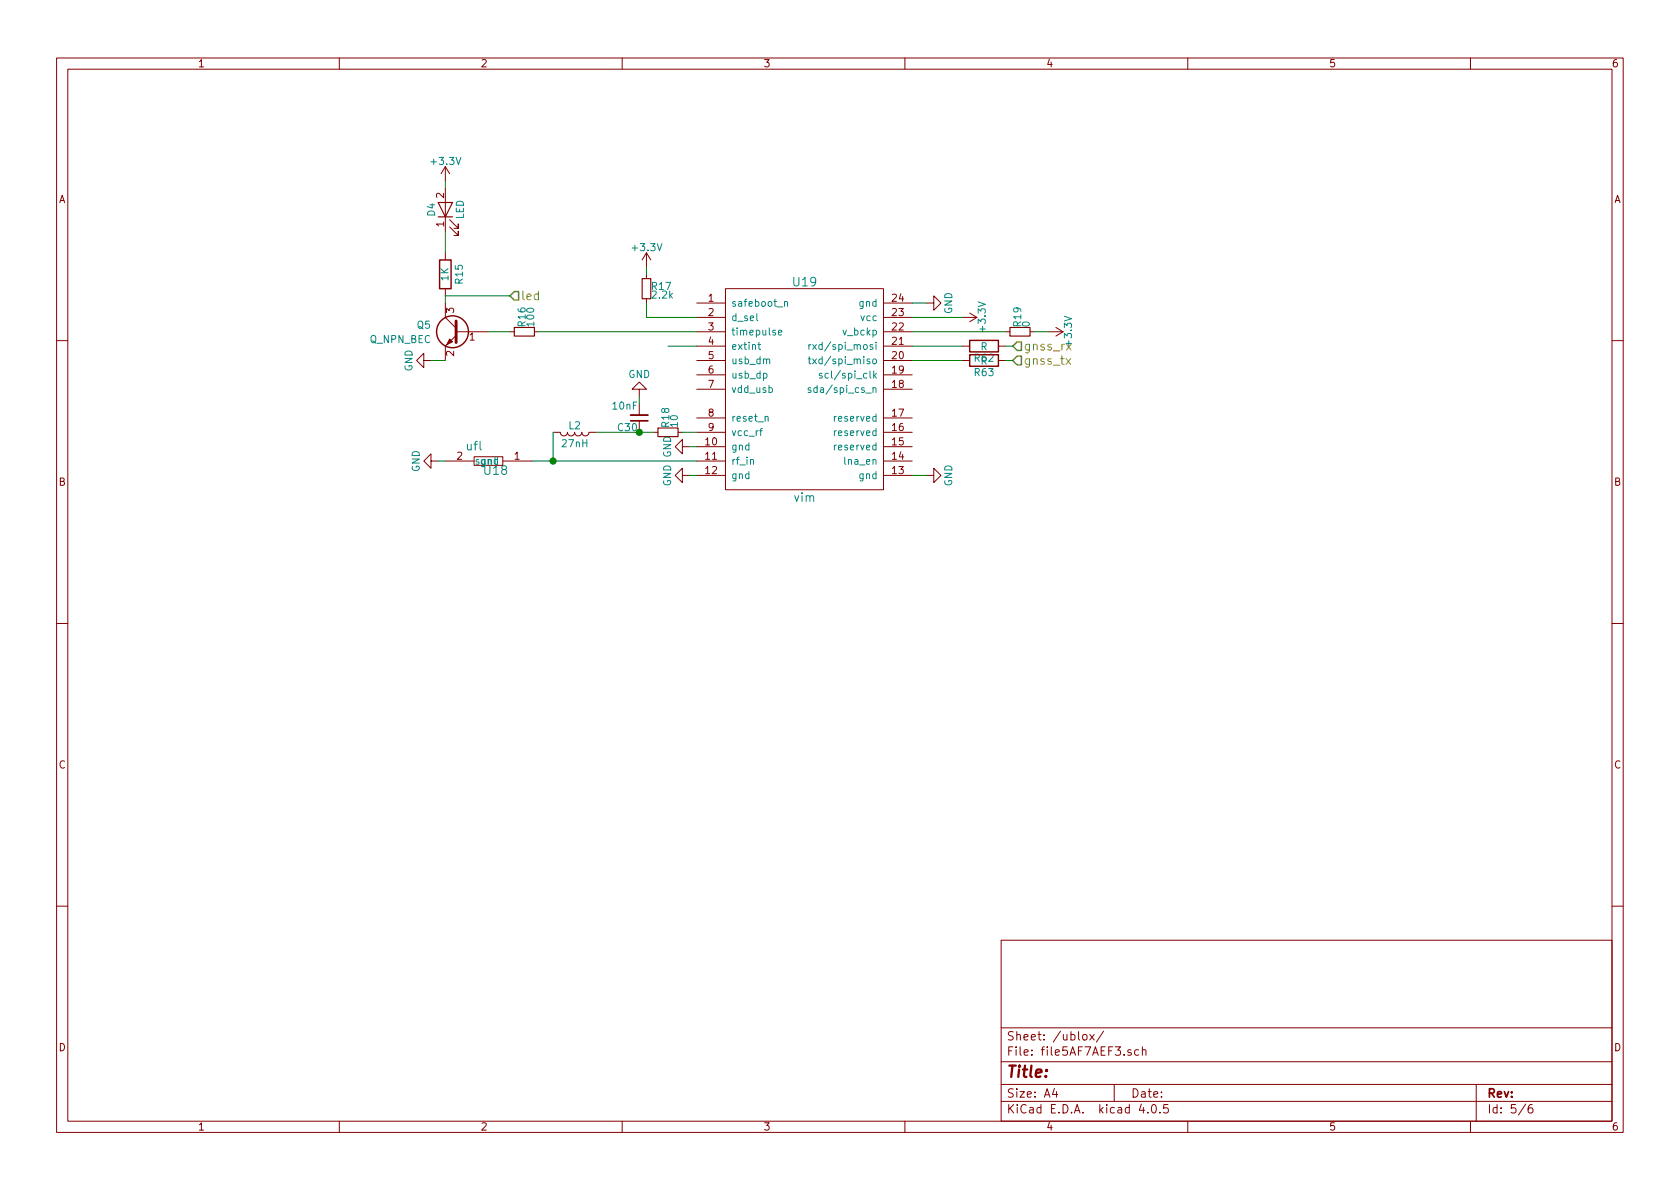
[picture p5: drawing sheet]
<svg xmlns="http://www.w3.org/2000/svg" width="297mm" height="210mm" viewBox="0 0 297 210" stroke-linecap="round" stroke-linejoin="round" font-family="sans-serif">
<g fill="none" stroke="#840000" stroke-width=".18">
<path d="M10 10.3h277v189.9h-277zM12 12.2h273v186.1h-273zM60 10.3v1.9M110 10.3v1.9M160 10.3v1.9M210 10.3v1.9M260 10.3v1.9M78.7 29.5v2.5M78.7 33.3v7.6M78.7 29.5l-.7 1.2M78.7 29.5l.8 1.2M79.5 38.9l1.5 1.5v-.8v.8h-.7"/>
<path d="M78.7 53.6v2.5l1.9 1.9M78.7 44.7v1.3M78.7 51v1.3M79.5 40.1l1.5 1.6v-.8v.8h-.7M80.6 59.3l-1.9 1.9v2.5M80.6 58.7h5.8M90.2 58.7h.7M94.5 58.7h.7M114.3 44.7v2.5M114.3 48.5v.8M114.3 52.8v.8M114.3 44.7l-.8 1.3"/>
<path d="M114.3 44.7l.8 1.3M123.2 53.6h5.1M123.2 56.1h5.1M123.2 58.7h5.1M128.3 51h27.9v35.6h-27.9zM156.2 53.6h5.1M156.2 56.1h5.1M156.2 58.7h5.1M163.8 53.6h1.3v-1.3l1.3 1.3-1.3 1.3v-1.3M170.2 56.1h2.5M171.4 55.4l1.3 .7M172.7 56.1l-1.3 .8"/>
<path d="M177.8 58.7h.8M182.1 58.7h.8M185.4 58.7h2.6M186.7 57.9l1.3 .8M188 58.7l-1.3 .7M10 60.2h2M74.9 63.7v-1.2l-1.2 1.2 1.2 1.3v-1.3h1.3M97.8 76.4h1.3a.63 .63 0 0 0 .6 .7 .63 .63 0 0 0 .6-.7 .63 .63 0 0 0 .7 .7 .63 .63 0 0 0 .6-.7 .63 .63 0 0 0 .6 .7 .63 .63 0 0 0 .7-.7 .63 .63 0 0 0 .6 .7 .63 .63 0 0 0 .6-.7h1.3M113 68.8h1.3l-1.3-1.2-1.2 1.2h1.2v1.3M113 71.4v2M115.6 76.4h.7M119.9 76.4h.7"/>
<path d="M120.6 79v-1.3l-1.2 1.3 1.2 1.3v-1.3h1.3M123.2 61.2h5.1M123.2 63.7h5.1M123.2 66.3h5.1M123.2 68.8h5.1M123.2 73.9h5.1M123.2 76.4h5.1M123.2 79h5.1M156.2 61.2h5.1M156.2 63.7h5.1M156.2 66.3h5.1M156.2 68.8h5.1"/>
<path d="M156.2 73.9h5.1M156.2 76.4h5.1M156.2 79h5.1M170.2 61.2h1.2M170.2 63.7h1.2M176.5 61.2h1.3M176.5 63.7h1.3M285 60.2h2M76.2 81.5v-1.2l-1.3 1.2 1.3 1.3v-1.3h1.3M78.7 81.5h5.1M83.8 80.8h5.1v1.5h-5.1zM88.9 81.5h.1"/>
<path d="M88.9 81.5h5.1M120.6 84.1v-1.3l-1.2 1.3 1.2 1.2v-1.2h1.3M123.2 81.5h5.1M123.2 84.1h5.1M156.2 81.5h5.1M156.2 84.1h5.1M163.8 84.1h1.3v-1.3l1.3 1.3-1.3 1.2v-1.2M10 110.3h2M285 110.3h2M10 160.2h2M177 166.3h108v32h-108zM285 160.2h2"/>
<path d="M60 198.3v1.9M110 198.3v1.9M160 198.3v1.9M177 194.8h108M177 191.8h108M177 187.8h108M177 181.8h108M186.4 192.5l-.3 1h.9M186.8 193v1M191.5 183.1l.2-.2 .4 .2 .1 .5-.1 .2-.4 .1-.2-.1zM192.7 182.9l.8 1M193.5 182.9l-.8 1"/>
<path d="M195.1 182.3l-1.2 2M197 191.8v3M200 185.7a.37 .37 0 0 0-.6 .1l.1 .2 .5 .2 .1 .1-.3 .3-.4-.1M201.3 185.7l-.4-.1-.3 .3 .1 .6 .2 .1 .4-.1M201.8 195.2l-.4 1.1h1M202 185.7l.2-.1 .4 .1v.9M202 185.1v1.5M202.9 196.7v.1M203.8 195.4l.1-.1a.81 .81 0 0 1 .6 .6 .81 .81 0 0 1-.3 .8l-.1 .1a.8 .8 0 0 1-.6-.6 .8 .8 0 0 1 .3-.8zM205.1 196.7v.1M206.5 195.3h-.7l-.1 .7 .2-.1 .5 .1 .2 .2-.1 .5-.2 .1-.6-.1M210 198.3v1.9"/>
<path d="M260 198.3v1.9M261 191.8v6.5M269.7 195.2l-1.2 2M270.9 195.3a.59 .59 0 0 0-.7 .7l.1 .7 .2 .1 .5-.1v-.5l-.1-.2-.4-.1-.3 .3"/>
</g>
<g fill="none" stroke="#008484" stroke-width=".18">
<path d="M137.6 58.8l.6-.1v-.2l-.4-.1-.2 .2 .1 .6h.5M138.7 53.4l.2-.1 .3 .1v.8M138.7 53.3v.9M134 60.9h.5M134.2 60.5v1.1l.3 .2M134.3 76.2h.5M134.8 75.8l-.3 .1v1.1M135.3 73.8l.2-.2 .3 .1v.8M135.5 63.6l.2-.1h.3l.1 .8M136 68.6l.3-.1 .3 .3-.2 .5h-.4M142.9 63.5h.5M143 60.9v.9"/>
<path d="M143.1 63.1v1l.3 .2M143.4 68.6l-.3-.1-.2 .2v.2l.5 .1v.3h-.5M143.4 60.9l-.4 .3M143.7 63.5l.6 .8M143.7 60.9l.6 .9M144.3 63.5l-.6 .8M144.3 60.9l-.6 .9M145.3 66.1l-.3-.1-.1 .2v.2l.4 .1v.3h-.4M154.4 63.6l.3-.1 .3 .2v.4l-.3 .2-.3-.1zM154.6 66.4l.4 .5M154.9 60.5v.1M154.9 60.9v.9"/>
<path d="M155 66l-.5 .5M84.7 81.3l-.3-.1-.2 .2v.2l.5 .1v.3h-.5"/>
</g>
<g fill="none" stroke="#008400" stroke-width=".18">
<path d="M78.7 32v1.3M78.7 40.9v3.8M86.4 58.7h3.8M90.2 52.3h-11.5v1.3M95.2 58.7h28M114.3 53.6v2.5h8.9M114.3 47.2v1.3M161.3 53.6h2.5M161.3 58.7h16.5M161.3 56.1h8.9M182.9 58.7h2.5M76.2 63.7h2.5"/>
<path d="M97.8 76.4v5.1M105.4 76.4h10.2M113 70.1v1.3M118.1 61.2h5.1M120.6 76.4h2.6M121.9 79h1.3M161.3 63.7h8.9M161.3 61.2h8.9M177.8 63.7h1.3M177.8 61.2h1.3M77.5 81.5h1.2M94 81.5h29.2"/>
<path d="M121.9 84.1h1.3M161.3 84.1h2.5"/>
</g>
<g fill="none" stroke="#840000" stroke-width=".25">
<path d="M77.7 46h2.1v5h-2.1zM171.4 60.2h5.1v2h-5.1zM171.4 62.7h5.1v2.1h-5.1z"/>
<circle cx="80" cy="58.7" r="2.82"/>
</g>
<path d="M80.6 56.8v3.8" fill="none" stroke="#840000" stroke-width=".51"/>
<path d="M79.5 59.9l.5 .5-1 .6z" fill="#840000" stroke="#840000" stroke-width=".18"/>
<path d="M77.5 35.8h2.5l-1.3 2.5zM77.5 38.3h2.5M90.9 57.9h3.6v1.5h-3.6zM113.5 49.3h1.6v3.5h-1.6zM178.6 57.9h3.5v1.5h-3.5zM116.3 75.7h3.6v1.5h-3.6z" fill="none" stroke="#840000" stroke-width=".2"/>
<path d="M90.9 51.6h.8v1.5h-.8l-.7-.8zM179.8 60.4h.8v1.6h-.8l-.7-.8zM179.8 63h.8v1.5h-.8l-.7-.8z" fill="none" stroke="#848400" stroke-width=".25"/>
<path d="M188.5 63.4l.8 1M188.6 60.9l.8 1M189.3 63.4l-.8 1M189.4 60.9l-.8 1" fill="none" stroke="#848400" stroke-width=".18"/>
<path d="M111.5 73.4h3.1" fill="none" stroke="#840000" stroke-width=".33"/>
<path d="M111.5 74.4h3.1" fill="none" stroke="#840000" stroke-width=".3"/>
<g fill="#008400" stroke="#008400" stroke-width=".25">
<circle cx="113" cy="76.4" r=".51"/>
<circle cx="97.8" cy="81.5" r=".51"/>
</g>
<text font-size="2.8" fill="#840000" x="178" y="190.5">Title:</text>
<g font-size="2.1" fill="#848400">
<text x="92.1" y="53.1">led</text>
<text x="181" y="62">gnss_rx</text>
<text x="181" y="64.5">gnss_tx</text>
</g>
<g font-size="2.1" fill="#008484">
<text x="140.3" y="50.6">U19</text>
<text x="82.5" y="79.6">ufl</text>
<text x="85.7" y="84">U18</text>
<text x="140.4" y="88.7">vim</text>
</g>
<g font-size="2.1" fill="#840000">
<text x="178" y="184">Sheet: /ublox/</text>
<text x="178" y="186.7">File: file5AF7AEF3.sch</text>
<text x="178" y="196.9">KiCad E.D.A. kicad 4.0.5</text>
<text x="178" y="194.1">Size: A4</text>
<text x="200" y="194.1">Date:</text>
<text x="263" y="194.1">Rev:</text>
<text x="263" y="196.9">Id: 5/6</text>
</g>
<g font-size="1.8" fill="#840000">
<text x="35" y="11.9">1</text>
<text x="85" y="11.9">2</text>
<text x="135" y="11.9">3</text>
<text x="185" y="11.9">4</text>
<text x="235" y="11.9">5</text>
<text x="285" y="11.9">6</text>
<text x="10.4" y="35.9">A</text>
<text x="78.5" y="35" transform="rotate(-90 78.5 35)">2</text>
<text x="285.4" y="35.9">A</text>
<text x="78.5" y="40.1" transform="rotate(-90 78.5 40.1)">1</text>
<text x="125.2" y="53.3">1</text>
<text x="157.8" y="53.3">24</text>
<text x="80.3" y="55.3" transform="rotate(-90 80.3 55.3)">3</text>
<text x="125.2" y="55.9">2</text>
<text x="125.2" y="58.4">3</text>
<text x="157.8" y="58.4">22</text>
<text x="157.8" y="55.9">23</text>
<text x="80.3" y="63" transform="rotate(-90 80.3 63)">2</text>
<text x="83" y="60.2">1</text>
<text x="125.2" y="61">4</text>
<text x="125.2" y="63.5">5</text>
<text x="157.8" y="63.5">20</text>
<text x="157.8" y="61">21</text>
<text x="125.2" y="66">6</text>
<text x="125.2" y="68.6">7</text>
<text x="157.8" y="68.6">18</text>
<text x="157.8" y="66">19</text>
<text x="125.2" y="73.7">8</text>
<text x="125.2" y="76.2">9</text>
<text x="157.8" y="76.2">16</text>
<text x="157.8" y="73.7">17</text>
<text x="80.8" y="81.3">2</text>
<text x="91" y="81.3">1</text>
<text x="124.8" y="78.7">10</text>
<text x="124.8" y="81.3">11</text>
<text x="124.8" y="83.8">12</text>
<text x="157.8" y="83.8">13</text>
<text x="157.8" y="81.3">14</text>
<text x="157.8" y="78.7">15</text>
<text x="10.4" y="85.9">B</text>
<text x="285.4" y="85.9">B</text>
<text x="10.4" y="135.9">C</text>
<text x="285.4" y="135.9">C</text>
<text x="10.4" y="185.9">D</text>
<text x="285.4" y="185.9">D</text>
<text x="35" y="199.9">1</text>
<text x="85" y="199.9">2</text>
<text x="135" y="199.9">3</text>
<text x="185" y="199.9">4</text>
<text x="235" y="199.9">5</text>
<text x="285" y="199.9">6</text>
</g>
<g font-size="1.8" fill="#008484">
<text x="76.4" y="29.2">+3.3V</text>
<text x="76.9" y="38.2" transform="rotate(-90 76.9 38.2)">D4</text>
<text x="82" y="38.8" transform="rotate(-90 82 38.8)">LED</text>
<text x="112" y="44.4">+3.3V</text>
<text x="79.3" y="49.6" transform="rotate(-90 79.3 49.6)">1K</text>
<text x="81.8" y="50.1" transform="rotate(-90 81.8 50.1)">R15</text>
<text x="115.3" y="51.3">R17</text>
<text x="115.4" y="52.8">2.2k</text>
<text x="73.8" y="58.1">Q5</text>
<text x="92.9" y="57.7" transform="rotate(-90 92.9 57.7)">R16</text>
<text x="94.4" y="57.6" transform="rotate(-90 94.4 57.6)">100</text>
<text x="129.3" y="54.2">safeboot_n</text>
<text x="129.3" y="56.8">d_sel</text>
<text x="129.3" y="59.3">timepulse</text>
<text x="149.1" y="59.3">v_bckp</text>
<text x="151.9" y="54.2">gnd</text>
<text x="152.2" y="56.8">vcc</text>
<text x="168.4" y="55.5" transform="rotate(-90 168.4 55.5)">GND</text>
<text x="174.3" y="58.5" transform="rotate(-90 174.3 58.5)">+3.3V</text>
<text x="180.5" y="57.7" transform="rotate(-90 180.5 57.7)">R19</text>
<text x="182.1" y="57.8" transform="rotate(-90 182.1 57.8)">0</text>
<text x="65.4" y="60.6">Q_NPN_BEC</text>
<text x="72.9" y="65.7" transform="rotate(-90 72.9 65.7)">GND</text>
<text x="129.3" y="61.8">extint</text>
<text x="129.3" y="64.4">usb_dm</text>
<text x="144.3" y="61.8">rxd/spi_mosi</text>
<text x="144.4" y="64.4">txd/spi_miso</text>
<text x="172.4" y="64">R62</text>
<text x="173.4" y="61.9">R</text>
<text x="173.4" y="64.5">R</text>
<text x="189.5" y="61" transform="rotate(-90 189.5 61)">+3.3V</text>
<text x="111.1" y="66.8">GND</text>
<text x="129.3" y="66.9">usb_dp</text>
<text x="129.3" y="69.5">vdd_usb</text>
<text x="144.1" y="69.5">sda/spi_cs_n</text>
<text x="146.3" y="66.9">scl/spi_clk</text>
<text x="172.4" y="66.5">R63</text>
<text x="100.6" y="75.9">L2</text>
<text x="108.4" y="72.4">10nF</text>
<text x="109.3" y="76.2">C30</text>
<text x="118.3" y="75.5" transform="rotate(-90 118.3 75.5)">R18</text>
<text x="119.8" y="75.4" transform="rotate(-90 119.8 75.4)">10</text>
<text x="129.3" y="74.5">reset_n</text>
<text x="129.3" y="77.1">vcc_rf</text>
<text x="147.8" y="77.1">reserved</text>
<text x="147.8" y="74.5">reserved</text>
<text x="74.2" y="83.5" transform="rotate(-90 74.2 83.5)">GND</text>
<text x="84.8" y="82.2">gnd</text>
<text x="99.4" y="79.1">27nH</text>
<text x="118.6" y="80.9" transform="rotate(-90 118.6 80.9)">GND</text>
<text x="129.3" y="79.6">gnd</text>
<text x="129.3" y="82.2">rf_in</text>
<text x="147.8" y="79.6">reserved</text>
<text x="149.6" y="82.2">lna_en</text>
<text x="118.6" y="86" transform="rotate(-90 118.6 86)">GND</text>
<text x="129.3" y="84.7">gnd</text>
<text x="151.9" y="84.7">gnd</text>
<text x="168.4" y="86" transform="rotate(-90 168.4 86)">GND</text>
</g>
</svg>
